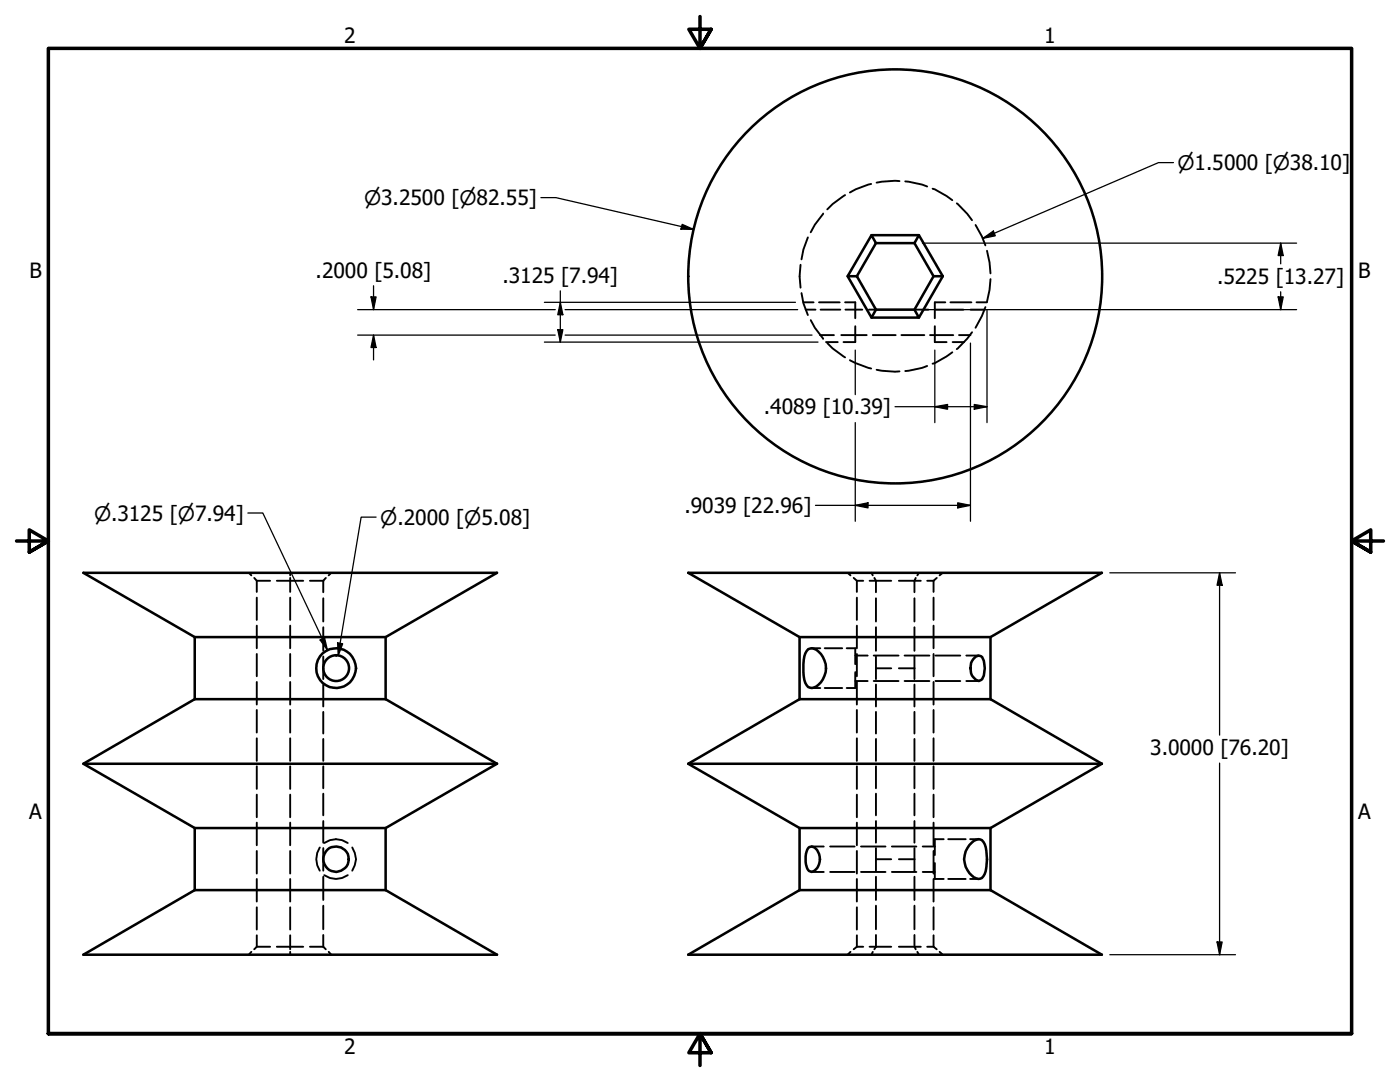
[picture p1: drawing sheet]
<svg xmlns="http://www.w3.org/2000/svg" width="279mm" height="216mm" viewBox="0 0 279 216" stroke-linecap="round" stroke-linejoin="round" font-family="sans-serif">
<!-- layer: Hidden (ANSI) -->
<g fill="none" stroke="#000" stroke-width=".38">
<path d="M168.7 38.9l-2.5 1.8-1.1 1.1M173.9 36.7l-3.1 1.1-1.2 .6M179.5 36.1h-.9l-3.7 .3M180.7 36.2l3.3 .6 1 .4M186.1 37.7l2.8 1.4 1.2 .8M159.8 52.8l-.2 2.3 .2 2.3M160 58.5l.3 2 .9 2.4M161.2 47.4l-.9 2.4-.3 2M164.3 42.6l-1.7 2.2-.8 1.6M190.9 40.6l2.1 2.1 1 1.2M194.7 44.9l1.3 2.3 .7 1.8M197 50l.5 2.4 .2 2.1"/>
<path d="M197.7 55.7l-.2 2.1-.5 2.4M160.3 60.3h2.1M160.8 61.8h2M161.8 63.9l.8 1.5 1.7 2.2M163.4 60.3h4.2M163.6 66.9h2.8M163.8 61.8h3.9M164.8 68.3h2.4M165.1 68.5l1.1 1 2.5 1.8M167.9 66.9h5.1M168.7 60.3h2v3.2M168.7 61.8h3.4"/>
<path d="M169.6 71.9l1.2 .6 3.1 1M170.7 65.1v3.2h-2.4M173.4 61.8h1.4M174.2 66.9h4.6M174.9 73.8l3.7 .4 .9-.1M179.9 66.9h4.6M182.5 61.8h2.8M185 73l-1 .4-3.3 .6M185.6 66.9h4.6M186.6 65.1v3.2h2.3M186.7 61.8h5.6M188.7 60.3h-2.1v3.2"/>
<path d="M189.7 60.3h4.2M190.1 70.3l-1.2 .8-2.8 1.5M190.1 68.3h2.3M191.4 66.9h2.3M193.7 61.8h2.8M194 66.3l-1 1.3-2.1 2.1M194.9 60.3h2.1M196.7 61.3l-.7 1.8-1.3 2.3M49.7 114.3l.5 .5M50.7 115.3l.5 .6h2.7M51.2 115.9v2.2M51.2 119.3v4.4"/>
<path d="M55.2 115.9h5.3M57.9 114.3v.5M57.9 115.3v2.8M57.9 119.3v4.4M61.8 115.9h2.7M64.5 115.9v2.3M64.5 119.4v4.6M65 115.3l-.5 .6M66.1 114.3l-.5 .5M169.2 114.3l.5 .5M170.4 115.3l.6 .6M171 115.9h1.3"/>
<path d="M171 115.9v2.2M171 119.3v4.4M173.5 115.9h4.4M173.9 114.3l.3 .5M174.5 115.3l.3 .6v2.3M174.8 119.4v4.6M179.4 115.9h3.1v2.3M182.5 119.4v4.6M182.8 115.3l-.3 .6h1.3M183.4 114.3l-.3 .5M185 115.9h1.3M186.3 115.9v2.2"/>
<path d="M186.3 119.3v4.4M186.9 115.3l-.6 .6M188.2 114.3l-.7 .5M51.2 124.8v4.5M51.2 130.5v4.4M51.2 136.1v4.5M57.9 124.8v4.5M57.9 130.5v4.4M57.9 136.1v4.5M64.5 125.2v4.7M64.5 131v4.5M64.5 136.6v4.4"/>
<path d="M161.9 129.3h1.8M161.9 137.3h1.8M164.6 129.3h3.5M164.6 137.3h3.5M169 129.3h1.7v3.2M170.7 130.8h2.5M170.7 135.9h2.5M170.7 134.1v3.2h-1.7M171 124.8v4.5M171 130.5v4.4M171 136.1v4.5M174.4 130.8h4.9"/>
<path d="M174.4 135.9h4.9M174.8 125.2v4.7M174.8 131v4.5M174.8 136.6v4.4M174.8 133.3h3.1M179.4 133.3h3.1M180.5 130.8h5M180.5 135.9h5M182.5 125.2v4.7M182.5 131v4.5M182.5 136.6v4.4M186.3 124.8v4.5"/>
<path d="M186.3 130.5v4.4M186.3 136.1v4.5M186.7 130.8h4.9M186.7 135.9h4.9M192.8 130.8h2.5M192.8 135.9h2.5M51.2 141.7v4.5M51.2 147.3v4.5M51.2 152.9v4.5M51.2 158.6v4.5M57.9 141.7v4.5M57.9 147.3v4.5"/>
<path d="M57.9 152.9v4.5M57.9 158.6v4.5M64.5 142v4.4M64.5 147.4v4.4M64.5 152.9v4.4M64.5 158.4v4.3M171 141.7v4.5M171 147.3v4.5M171 152.9v4.5M171 158.6v4.5M174.8 142v4.4M174.8 147.4v4.4"/>
<path d="M174.8 152.9v4.4M174.8 158.4v4.3M182.5 142v4.4M182.5 147.4v4.4M182.5 152.9v4.4M182.5 158.4v4.3M186.3 141.7v4.5M186.3 147.3v4.5M186.3 152.9v4.5M186.3 158.6v4.5M51.2 164.1v4.6M51.2 169.8v4.5"/>
<path d="M51.2 175.4v4.5M57.9 164.1v4.6M57.9 169.8v4.5M57.9 175.4v4.5M63.8 169.1a4.2 4.2 0 0 0 0 4.6M64.5 163.8v4.3M64.5 169.2v4.5M64.5 174.9v4.7M64.7 168.2a4 4 0 0 1 4.7 0M64.7 174.6a4 4 0 0 0 4.7 0M70.3 169.1a3.9 3.9 0 0 1 0 4.6M161.9 168.9h2.5"/>
<path d="M161.9 174h2.5M165.7 168.9h4.9M165.7 174h4.9M171 164.1v4.6M171 169.8v4.5M171 175.4v4.5M171.8 168.9h4.9M171.8 174h4.9M174.8 163.8v4.3M174.8 169.2v4.5M174.8 174.9v4.7M174.8 171.4h3.1"/>
<path d="M178 168.9h4.9M178 174h4.9M179.4 171.4h3.1M182.5 163.8v4.3M182.5 169.2v4.5M182.5 174.9v4.7M184.1 168.9h2.5M184.1 174h2.5M186.3 164.1v4.6M186.3 169.8v4.5M186.3 175.4v4.5M186.6 172.2v3.2h1.7"/>
<path d="M188.3 167.4h-1.7v3.2M189.2 175.4h3.5M189.2 167.4h3.5M193.6 175.4h1.7M193.6 167.4h1.7M50.2 189.9l-.5 .6M51.2 181v4.5M51.2 186.6v2.3M53.9 188.9h-2.7l-.5 .5M55.2 188.9h2.7v.5M57.9 186.6v2.3h2.6M57.9 181v4.5"/>
<path d="M57.9 189.9v.6M61.8 188.9h2.7M64.5 188.9l.5 .5M64.5 180.7v4.7M64.5 186.6v2.3M65.6 189.9l.5 .6M169.7 189.9l-.5 .6M171 188.9h1.3M171 188.9l-.6 .5M171 181v4.5M171 186.6v2.3M174.2 189.9l-.3 .6"/>
<path d="M174.8 186.6v2.3h-1.3M174.8 180.7v4.7M177.9 188.9h-3.1l-.3 .5M182.5 186.6v2.3h-3.1M182.5 180.7v4.7M183.1 189.9l.3 .6M183.8 188.9h-1.3l.3 .5M185 188.9h1.3M186.3 188.9l.6 .5M186.3 181v4.5M186.3 186.6v2.3M187.5 189.9l.7 .6"/>
</g>
<!-- layer: Visible (ANSI) -->
<g fill="none" stroke="#000" stroke-width=".51">
<path d="M169.2 55.1l4.7 8.3 .9-1.6M171 55.1h-1.8l4.7-8.2 .9 1.6-3.8 6.6 3.8 6.7M173.9 46.9h9.5M174.8 48.5h7.7l.9-1.6 4.8 8.2M182.5 48.5l3.8 6.6h1.9M186.3 55.1l-3.8 6.7 .9 1.6h-9.5M188.2 55.1l-4.8 8.3M174.8 61.8h7.7M38.9 127.1l-22.3-12.8h82.6l-22.2 12.8v12.4M38.9 139.5l-22.3 12.9 22.3 12.8M38.9 127.1h38.1M38.9 139.5h38.1"/>
<path d="M38.9 127.1v12.4M77 139.5l22.2 12.9M159.6 127.1l-22.2-12.8h82.5l-22.2 12.8v12.4M159.6 139.5l-22.2 12.9 22.2 12.8M159.6 127.1h38.1M159.6 139.5h38.1M159.6 127.1v12.4M161.3 129.5a2.1 2.1 0 0 1 2.5 1 4.3 4.3 0 0 1-1.3 6.7 1.31 1.31 0 0 1-1.8-.9 11.6 11.6 0 0 1 0-5.9zM194.2 131.5l.6-.5 .5-.2a1.09 1.09 0 0 1 1 1 5.8 5.8 0 0 1-.3 3.7l-.7 .4a2.78 2.78 0 0 1-1.3-4zM197.7 139.5l22.2 12.9M16.6 152.4h82.6M99.2 152.4l-22.2 12.8v12.4"/>
<path d="M137.4 152.4h82.5M219.9 152.4l-22.2 12.8v12.4M38.9 177.6l-22.3 12.9h82.6l-22.2-12.9M38.9 165.2h38.1M38.9 177.6h38.1M38.9 165.2v12.4M159.6 177.6l-22.2 12.9h82.5l-22.2-12.9M159.6 165.2h38.1M159.6 177.6h38.1M159.6 165.2v12.4M161.5 169a1.35 1.35 0 0 1 1.8 1 2.86 2.86 0 0 1-1.3 4 1.9 1.9 0 0 1-1.2-2v-1.6l.3-.9zM193.9 168.1a1.43 1.43 0 0 1 1.4-.6 1.43 1.43 0 0 1 1.2 1 9.2 9.2 0 0 1-.2 6.3 1.4 1.4 0 0 1-2.4-.1 4.3 4.3 0 0 1 0-6.6z"/>
<circle cx="178.7" cy="55.1" r="41.3"/>
<circle cx="67.1" cy="133.3" r="4"/>
<circle cx="67.1" cy="133.3" r="2.57"/>
<circle cx="67" cy="171.4" r="2.55"/>
</g>
<!-- layer: Border (ANSI) -->
<path d="M139.7 3.3v6.4l-2.2-3.9h4.4l-2.2 3.9 2.2-3.9M3.3 107.9h6.4l-3.9-2.2v4.5l3.9-2.3-3.9 2.3M276.1 107.9h-6.4l3.9-2.2v4.5l-3.9-2.3 3.9 2.3M9.7 206.2v-196.5h260v196.5h-260h260M141.9 210.1l-2.2-3.9 2.2 3.9h-4.4l2.2-3.9v6.4" fill="none" stroke="#000" stroke-width=".7"/>
<!-- layer: Dimension (ANSI) -->
<g fill="none" stroke="#000" stroke-width=".25">
<path d="M107.9 39.4h3l27.5 6.4M234.2 32.4h-3l-35 15.2M74 59.2h1.1l-.6 2.6zM74.5 57v4.8M111.8 58v10.3M136.1 44.8l2.3 1-2.5-.1zM184.1 48.5h74.7M196.2 47.6l2-1.5 .4 1zM255.1 59.2h1l-.5 2.6zM255.6 48.5l.5 2.5h-1zM255.6 48.5v4.1M255.6 58.2v3.6"/>
<path d="M71.4 61.8h39.4M71.4 66.9h39.4M74.5 66.9l.6 2.4h-1.1zM74.5 66.9v4.9M108.6 60.3h50.1M108.6 68.3h54.7M111.3 65.8h1l-.5 2.5zM111.8 60.3l.5 2.5h-1zM112.8 61.8h46.4M112.8 66.9h49.3M170.7 69.8v8.9M184.1 61.8h74.7"/>
<path d="M186.6 69.8v14.5M193.7 68.5v35.5M197 61.9v22.4M170.7 84.3v19.7M178.6 81.2h18.4M186.6 81.2l2.5-.5v1zM194.4 80.7l2.6 .5-2.6 .5zM49.5 102.4h3l12.8 27.3M75.1 103.2h-3l-4.6 27.6M162.8 100.8h30.9M170.7 100.8l2.5-.5v1zM191.1 100.3l2.6 .5-2.6 .5z"/>
<path d="M221.5 114.3h25.1M243.4 114.3l.5 2.5h-1zM243.4 114.3v32.4M63.9 127.7l.9-.4 .5 2.4zM67.4 128.3l1 .2-.9 2.3zM243.4 152.3v38.2M221.5 190.5h25.1M242.9 188h1l-.5 2.5z"/>
</g>
<g fill="#000">
<path d="M74 59.2h1.1l-.6 2.6z" fill-rule="evenodd"/>
<path d="M136.1 44.8l2.3 1-2.5-.1z" fill-rule="evenodd"/>
<path d="M196.2 47.6l2-1.5 .4 1z" fill-rule="evenodd"/>
<path d="M255.1 59.2h1l-.5 2.6z" fill-rule="evenodd"/>
<path d="M255.6 48.5l.5 2.5h-1z" fill-rule="evenodd"/>
<path d="M74.5 66.9l.6 2.4h-1.1z" fill-rule="evenodd"/>
<path d="M111.3 65.8h1l-.5 2.5z" fill-rule="evenodd"/>
<path d="M111.8 60.3l.5 2.5h-1z" fill-rule="evenodd"/>
<path d="M186.6 81.2l2.5-.5v1z" fill-rule="evenodd"/>
<path d="M194.4 80.7l2.6 .5-2.6 .5z" fill-rule="evenodd"/>
<path d="M170.7 100.8l2.5-.5v1z" fill-rule="evenodd"/>
<path d="M191.1 100.3l2.6 .5-2.6 .5z" fill-rule="evenodd"/>
<path d="M243.4 114.3l.5 2.5h-1z" fill-rule="evenodd"/>
<path d="M63.9 127.7l.9-.4 .5 2.4z" fill-rule="evenodd"/>
<path d="M67.4 128.3l1 .2-.9 2.3z" fill-rule="evenodd"/>
<path d="M242.9 188h1l-.5 2.5z" fill-rule="evenodd"/>
</g>
<g font-size="4.2">
<text x="68.7" y="8.6">2</text>
<text x="208.4" y="8.6">1</text>
<text x="5.9" y="55.5">B</text>
<text x="63" y="55.4">.2000 [5.08]</text>
<text x="100.3" y="56.5">.3125 [7.94]</text>
<text x="242.9" y="56.6">.5225 [13.27]</text>
<text x="271.1" y="55.5">B</text>
<text x="152.5" y="82.7">.4089 [10.39]</text>
<text x="136.6" y="102.4">.9039 [22.96]</text>
<text x="229.6" y="150.7">3.0000 [76.20]</text>
<text x="5.8" y="163.4">A</text>
<text x="271" y="163.4">A</text>
<text x="68.7" y="210.3">2</text>
<text x="208.4" y="210.3">1</text>
</g>
<g font-size="4">
<text x="235" y="34">⌀1.5000 [⌀38.10]</text>
<text x="72.7" y="41">⌀3.2500 [⌀82.55]</text>
<text x="18.8" y="103.9">⌀.3125 [⌀7.94]</text>
<text x="75.9" y="104.7">⌀.2000 [⌀5.08]</text>
</g>
</svg>
